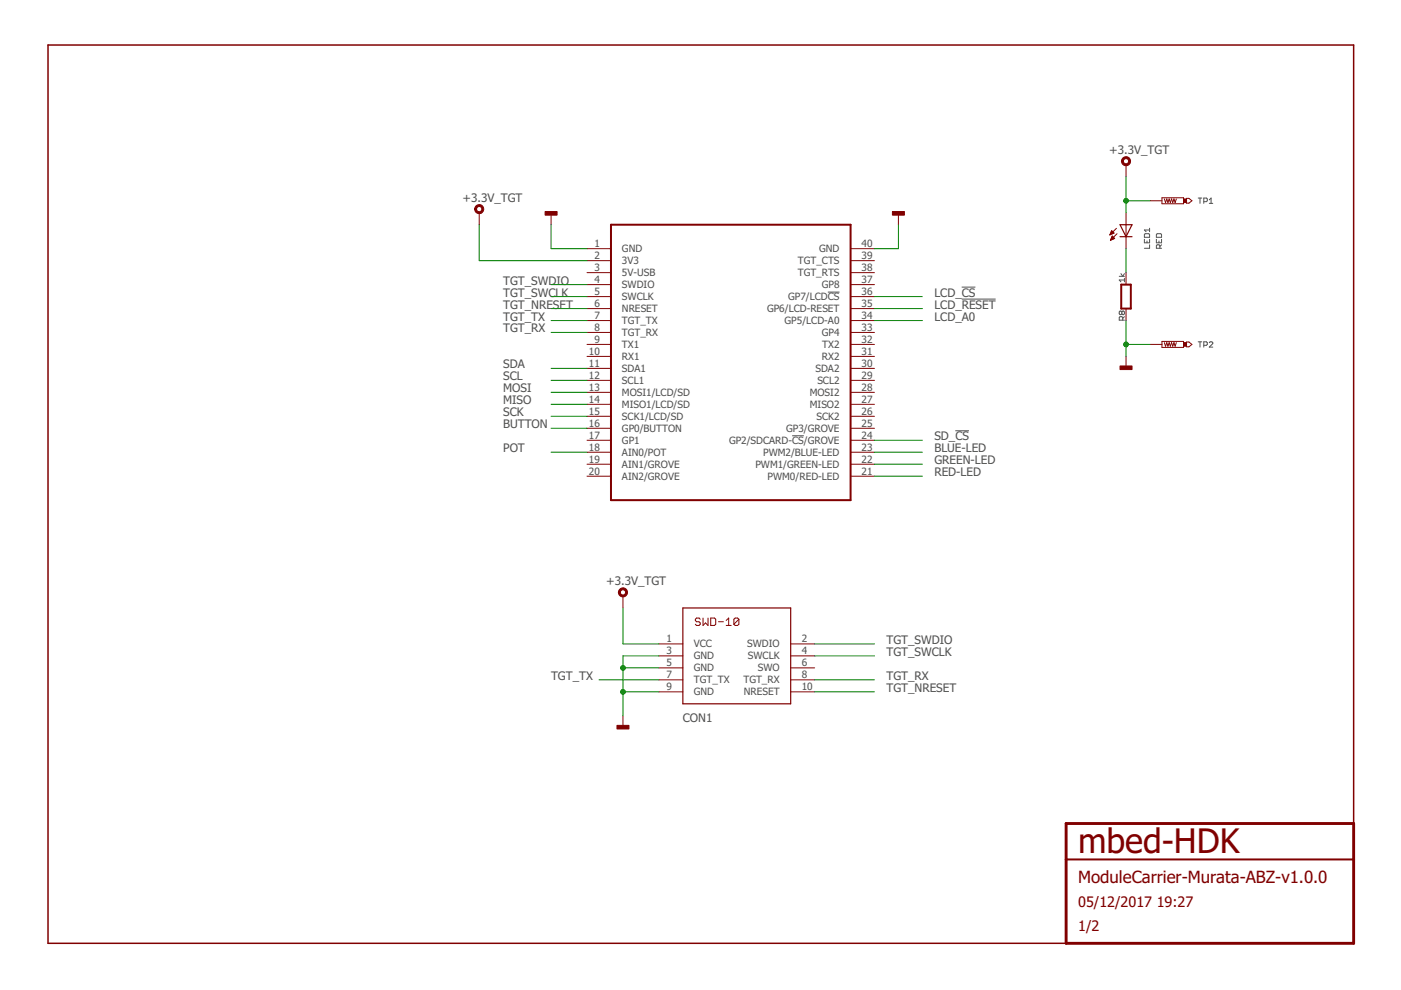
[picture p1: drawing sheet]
<svg xmlns="http://www.w3.org/2000/svg" width="297mm" height="210mm" viewBox="0 0 297 210" stroke-linecap="round" stroke-linejoin="round" font-family="sans-serif">
<g fill="none" stroke="#505050" stroke-width=".21">
<path d="M237.3 58.6h1.1M237.7 58l.3 .6 .4-.6M238.4 59.4h-1.1l.4 .4M238.4 59v.8M242.6 50.7v.8h1.1v-.8M242.8 49.6h.8l.1 .1v.6h-1.1v-.6zM243.2 51.1v.4M243.7 51.9v.7h-1.1M243.7 48.4v.7M243.7 48.8h-1.1l.4 .3M245.2 50.7v.8h1.1v-.8M245.3 49.6h.8l.2 .1v.6h-1.1v-.6z"/>
<path d="M245.7 51.1v.4M245.9 52.6v-.5l-.2-.2h-.4l-.1 .2v.5h1.1M246.3 51.9l-.4 .4M254 42h.8M254.4 42v1.1M255.2 42.8h.6l.2-.2v-.4l-.2-.2h-.6v1.1M256.4 42.4l.4-.4v1.1M256.4 43.1h.7M175.5 61.9h2.5M203.9 63.4h7.2M203.9 60.9h2.9M237.8 66.1l.2-.1 .4 .1v.4l-.2 .2-.4-.2"/>
<path d="M237.8 66.1l-.1-.1-.4 .1v.4l.2 .2 .3-.2M237.8 66.1v.4M238 67.9v-.6l-.2-.2h-.3l-.2 .2v.6h1.1M238.4 67.1l-.4 .4M254 72.5h.8M254.4 72.5v1.1M255.2 73.2h.6l.2-.2v-.3l-.2-.2h-.6v1.1M256.4 72.7l.2-.2h.3l.2 .2v.2l-.7 .7h.7M168 92.4h2.4M202.5 91.3h2.9"/>
</g>
<path d="M287 174.6v-165.1h-276.8v190.5h215.8" fill="none" stroke="#800000" stroke-width=".32"/>
<path d="M226 174.6h61v25.4h-61z" fill="none" stroke="#800000" stroke-width=".61"/>
<path d="M129.5 47.6h50.8v58.4h-50.8zM237.7 60.3h2.1v5.1h-2.1zM226 182.2h61" fill="none" stroke="#800000" stroke-width=".42"/>
<g fill="none" stroke="#800000" stroke-width=".21">
<path d="M238.7 34.9v2.6M101.6 45.1v2.5M116.8 45.1v2.5M124.5 52.7h5M124.5 55.3h5M124.5 57.8h5M180.3 52.7h5.1M180.3 55.3h5.1M180.3 57.8h5.1M190.5 45.1v2.5M235.4 49.7h.1M235.4 49.6h.4"/>
<path d="M235.4 50.9h.1M235.5 49.5h.6M235.5 49.4h.6M235.5 50.8h.3M235.5 49.2h.5M235.5 50.7h.6M235.6 49.1h.3M235.6 50.6h.7M235.6 49h.2M235.6 50.4h.6M235.7 48.9l.5 .5-.9 .4zM235.7 50.3h.4"/>
<path d="M235.8 50.2h.2M235.8 50.1h.1M236.3 50.6l-.5-.5-.4 .8M236.3 50.6l-.9 .3M236.7 48.4l-1.4 1.4M236.8 49.6l-1.4 1.3M238.7 45.1v7.6M238.7 57.8v2.5M243.8 42.6h2.6M246.4 41.9h4.5v1.3h-4.5zM246.9 42.2l.2 .7 .3-.7 .2 .7 .3-.7 .2 .7 .3-.7 .2 .7 .3-.7 .3 .7 .2-.7M251.6 42.1h.5l.6 .5-.6 .5h-.5z"/>
<path d="M124.5 60.3h5M124.5 62.9h5M124.5 65.4h5M124.5 68h5M124.5 70.5h5M124.5 73h5M124.5 75.6h5M124.5 78.1h5M180.3 60.3h5.1M180.3 62.9h5.1M180.3 65.4h5.1M180.3 68h5.1"/>
<path d="M180.3 70.5h5.1M180.3 73h5.1M180.3 75.6h5.1M180.3 78.1h5.1M238.7 65.4v2.6M238.7 75.6v2.5M243.8 73h2.6M246.4 72.4h4.5v1.3h-4.5zM246.9 72.6l.2 .8 .3-.8 .2 .8 .3-.8 .2 .8 .3-.8 .2 .8 .3-.8 .3 .8 .2-.8M251.6 72.5h.5l.6 .5-.6 .5h-.5zM124.5 80.6h5M124.5 83.2h5"/>
<path d="M124.5 85.7h5M124.5 88.3h5M124.5 90.8h5M124.5 93.3h5M124.5 95.9h5M124.5 98.4h5M180.3 80.6h5.1M180.3 83.2h5.1M180.3 85.7h5.1M180.3 88.3h5.1M180.3 90.8h5.1M180.3 93.3h5.1"/>
<path d="M180.3 95.9h5.1M180.3 98.4h5.1M124.5 101h5M180.3 101h5.1M132.1 126.4v2.5M139.7 136.5h5.1M139.7 139.1h5.1M148.5 131.3l-.3-.3h-.5l-.3 .3v.3l.3 .2h.5l.3 .3v.3l-.3 .2h-.5l-.3-.2M149.1 131v1.6l.5-.5 .5 .5v-1.6M150.7 131h.8l.2 .3v1.1l-.2 .2h-.8zM152.3 131.8h1.1M154 132.6h1"/>
<path d="M154 131.6l.5-.6v1.6M156.7 131.3l-.3-.3h-.5l-.3 .3v1.1M156.7 131.3v1.1l-.3 .2h-.5l-.3-.2M156.7 131.3l-1.1 1.1M167.6 136.5h5.1M167.6 139.1h5.1M132.1 151.8v2.5M139.7 141.6h5.1M139.7 144.1h5.1M139.7 146.7h5.1M167.6 141.6h5.1M167.6 144.1h5.1"/>
<path d="M167.6 146.7h5.1"/>
</g>
<g fill="#800000" stroke="#800000" stroke-width=".21">
<path d="M100.8 43.8a.96 .96 0 0 1 1.6 0 .96 .96 0 0 1-.5 1.4 .96 .96 0 0 1-1.3-.9h.4a.56 .56 0 0 1 .8-.4 .56 .56 0 0 1 .2 .9 .56 .56 0 0 1-.9-.3l-.1-.2h-.4z" fill-rule="evenodd"/>
<path d="M131.3 125a.97 .97 0 0 1 1.6 .1 .97 .97 0 0 1-.5 1.4 .97 .97 0 0 1-1.3-.9h.4a.56 .56 0 0 1 .8-.5 .56 .56 0 0 1 .1 .9 .56 .56 0 0 1-.8-.2l-.1-.2h-.4z" fill-rule="evenodd"/>
<path d="M238 33.6a.97 .97 0 0 1 1.5 .1 .97 .97 0 0 1-.5 1.4 .97 .97 0 0 1-1.2-.9h.4a.56 .56 0 0 1 .8-.5 .56 .56 0 0 1 .1 .9 .56 .56 0 0 1-.9-.2v-.2h-.4z" fill-rule="evenodd"/>
</g>
<g fill="#800000" stroke="#800000" stroke-width=".21">
<path d="M115.6 44.9h2.5v.7h-2.5z"/>
<path d="M189.2 44.9h2.5v.7h-2.5z"/>
<path d="M237.5 77.6h2.5v.8h-2.5z"/>
<path d="M250.9 42.2h.7v.7h-.7z"/>
<path d="M250.9 72.6h.7v.8h-.7z"/>
<path d="M130.8 153.8h2.5v.8h-2.5z"/>
</g>
<path d="M237.5 47.6h2.5l-1.3 2.6zM237.5 50.2h2.5M144.8 128.9h22.8v20.3h-22.8z" fill="none" stroke="#800000" stroke-width=".25"/>
<g fill="none" stroke="#008000" stroke-width=".21">
<path d="M238.7 37.5v7.6M101.6 47.6v7.7h22.9M116.8 47.6v5.1h7.7M190.5 47.6v5.1h-5.1M238.7 52.7v5.1M238.7 42.6h5.1M116.8 60.3h7.7M116.8 62.9h7.7M116.8 78.1h7.7M116.8 68h7.7M116.8 70.5h7.7M116.8 65.4h7.7"/>
<path d="M185.4 62.9h10.2M185.4 68h10.2M185.4 65.4h10.2M238.7 68v7.6M238.7 73h5.1M116.8 80.6h7.7M116.8 83.2h7.7M116.8 85.7h7.7M116.8 88.3h7.7M116.8 95.9h7.7M116.8 90.8h7.7M185.4 95.9h10.2"/>
<path d="M185.4 98.4h10.2M185.4 93.3h10.2M185.4 101h10.2M132.1 128.9v7.6h7.6M139.7 139.1h-7.6v12.7M172.7 136.5h12.7M172.7 139.1h12.7M127 144.1h12.7M132.1 146.7h7.6M132.1 141.6h7.6M172.7 146.7h12.7M172.7 144.1h12.7"/>
</g>
<g fill="#008000" stroke="#008000" stroke-width=".21">
<circle cx="238.7" cy="42.6" r=".51"/>
<circle cx="238.7" cy="73" r=".51"/>
<circle cx="132.1" cy="141.6" r=".51"/>
<circle cx="132.1" cy="146.7" r=".51"/>
</g>
<text font-size="7.2" fill="#800000" x="228.6" y="181">mbed-HDK</text>
<text font-size="3.6" fill="#800000" x="228.6" y="187.3">ModuleCarrier-Murata-ABZ-v1.0.0</text>
<g font-size="3.1" fill="#800000">
<text x="228.6" y="192.4">05/12/2017</text>
<text x="228.6" y="197.5">1/2</text>
<text x="245.2" y="192.4">19:27</text>
</g>
<g font-size="2.5" fill="#505050">
<text x="235.2" y="32.7">+3.3V_TGT</text>
<text x="98" y="42.8">+3.3V_TGT</text>
<text x="106.7" y="60.3">TGT_SWDIO</text>
<text x="106.7" y="62.9">TGT_SWCLK</text>
<text x="106.7" y="65.4">TGT_NRESET</text>
<text x="198.1" y="65.4">LCD_RESET</text>
<text x="198.1" y="62.9">LCD_CS</text>
<text x="106.7" y="68">TGT_TX</text>
<text x="106.7" y="70.5">TGT_RX</text>
<text x="198.1" y="68">LCD_A0</text>
<text x="106.7" y="78.1">SDA</text>
<text x="106.7" y="80.7">SCL</text>
<text x="106.7" y="83.2">MOSI</text>
<text x="106.7" y="85.7">MISO</text>
<text x="106.7" y="88.3">SCK</text>
<text x="106.7" y="95.9">POT</text>
<text x="106.7" y="90.8">BUTTON</text>
<text x="198.1" y="93.3">SD_CS</text>
<text x="198.1" y="95.9">BLUE-LED</text>
<text x="198.1" y="101">RED-LED</text>
<text x="198.1" y="98.4">GREEN-LED</text>
<text x="128.5" y="124.1">+3.3V_TGT</text>
<text x="187.9" y="136.5">TGT_SWDIO</text>
<text x="187.9" y="139.1">TGT_SWCLK</text>
<text x="116.8" y="144.1">TGT_TX</text>
<text x="187.9" y="144.1">TGT_RX</text>
<text x="187.9" y="146.7">TGT_NRESET</text>
<text x="144.8" y="153">CON1</text>
</g>
<g font-size="2.1" fill="#505050">
<text x="126" y="52.4">1</text>
<text x="131.9" y="53.5">GND</text>
<text x="173.7" y="53.5">GND</text>
<text x="182.7" y="52.4">40</text>
<text x="126" y="54.9">2</text>
<text x="126" y="57.4">3</text>
<text x="126" y="60">4</text>
<text x="131.9" y="56">3V3</text>
<text x="131.9" y="58.6">5V-USB</text>
<text x="169.1" y="58.6">TGT_RTS</text>
<text x="169.2" y="56">TGT_CTS</text>
<text x="182.7" y="60">37</text>
<text x="182.7" y="57.4">38</text>
<text x="182.7" y="54.9">39</text>
<text x="126" y="62.5">5</text>
<text x="126" y="65.1">6</text>
<text x="131.9" y="61.1">SWDIO</text>
<text x="131.9" y="63.6">SWCLK</text>
<text x="167.1" y="63.6">GP7/LCDCS</text>
<text x="174.2" y="61.1">GP8</text>
<text x="182.7" y="65.1">35</text>
<text x="182.7" y="62.5">36</text>
<text x="126" y="67.6">7</text>
<text x="126" y="70.1">8</text>
<text x="131.9" y="66.2">NRESET</text>
<text x="131.9" y="68.7">TGT_TX</text>
<text x="131.9" y="71.3">TGT_RX</text>
<text x="162.6" y="66.2">GP6/LCD-RESET</text>
<text x="166.4" y="68.7">GP5/LCD-A0</text>
<text x="174.2" y="71.3">GP4</text>
<text x="182.7" y="70.1">33</text>
<text x="182.7" y="67.6">34</text>
<text x="124.9" y="75.2">10</text>
<text x="124.9" y="77.8">11</text>
<text x="126" y="72.7">9</text>
<text x="131.9" y="73.8">TX1</text>
<text x="131.9" y="76.3">RX1</text>
<text x="174.2" y="76.3">RX2</text>
<text x="174.3" y="73.8">TX2</text>
<text x="182.7" y="77.8">30</text>
<text x="182.7" y="75.2">31</text>
<text x="182.7" y="72.7">32</text>
<text x="124.9" y="80.3">12</text>
<text x="124.9" y="82.8">13</text>
<text x="131.9" y="78.9">SDA1</text>
<text x="131.9" y="81.4">SCL1</text>
<text x="131.9" y="84">MOSI1/LCD/SD</text>
<text x="171.7" y="84">MOSI2</text>
<text x="172.9" y="78.9">SDA2</text>
<text x="173.3" y="81.4">SCL2</text>
<text x="182.7" y="82.8">28</text>
<text x="182.7" y="80.3">29</text>
<text x="124.9" y="85.4">14</text>
<text x="124.9" y="87.9">15</text>
<text x="131.9" y="86.5">MISO1/LCD/SD</text>
<text x="131.9" y="89">SCK1/LCD/SD</text>
<text x="171.7" y="86.5">MISO2</text>
<text x="173.1" y="89">SCK2</text>
<text x="182.7" y="87.9">26</text>
<text x="182.7" y="85.4">27</text>
<text x="124.9" y="90.5">16</text>
<text x="124.9" y="93">17</text>
<text x="124.9" y="95.5">18</text>
<text x="131.9" y="91.6">GP0/BUTTON</text>
<text x="131.9" y="94.1">GP1</text>
<text x="154.6" y="94.1">GP2/SDCARD-CS/GROVE</text>
<text x="166.7" y="91.6">GP3/GROVE</text>
<text x="182.7" y="95.5">23</text>
<text x="182.7" y="93">24</text>
<text x="182.7" y="90.5">25</text>
<text x="124.9" y="98.1">19</text>
<text x="124.9" y="100.6">20</text>
<text x="131.9" y="96.7">AIN0/POT</text>
<text x="131.9" y="99.2">AIN1/GROVE</text>
<text x="131.9" y="101.7">AIN2/GROVE</text>
<text x="160.2" y="99.2">PWM1/GREEN-LED</text>
<text x="161.8" y="96.7">PWM2/BLUE-LED</text>
<text x="162.7" y="101.7">PWM0/RED-LED</text>
<text x="182.7" y="100.6">21</text>
<text x="182.7" y="98.1">22</text>
<text x="141.3" y="136.2">1</text>
<text x="147.1" y="137.3">VCC</text>
<text x="158.4" y="137.3">SWDIO</text>
<text x="170" y="136.2">2</text>
<text x="141.3" y="138.7">3</text>
<text x="141.3" y="141.2">5</text>
<text x="141.3" y="143.8">7</text>
<text x="147.1" y="139.8">GND</text>
<text x="147.1" y="142.4">GND</text>
<text x="158.6" y="139.8">SWCLK</text>
<text x="160.7" y="142.4">SWO</text>
<text x="170" y="138.7">4</text>
<text x="170" y="141.2">6</text>
<text x="170" y="143.8">8</text>
<text x="141.3" y="146.3">9</text>
<text x="147.1" y="144.9">TGT_TX</text>
<text x="147.1" y="147.4">GND</text>
<text x="157.6" y="144.9">TGT_RX</text>
<text x="157.7" y="147.4">NRESET</text>
<text x="170" y="146.3">10</text>
</g>
</svg>
